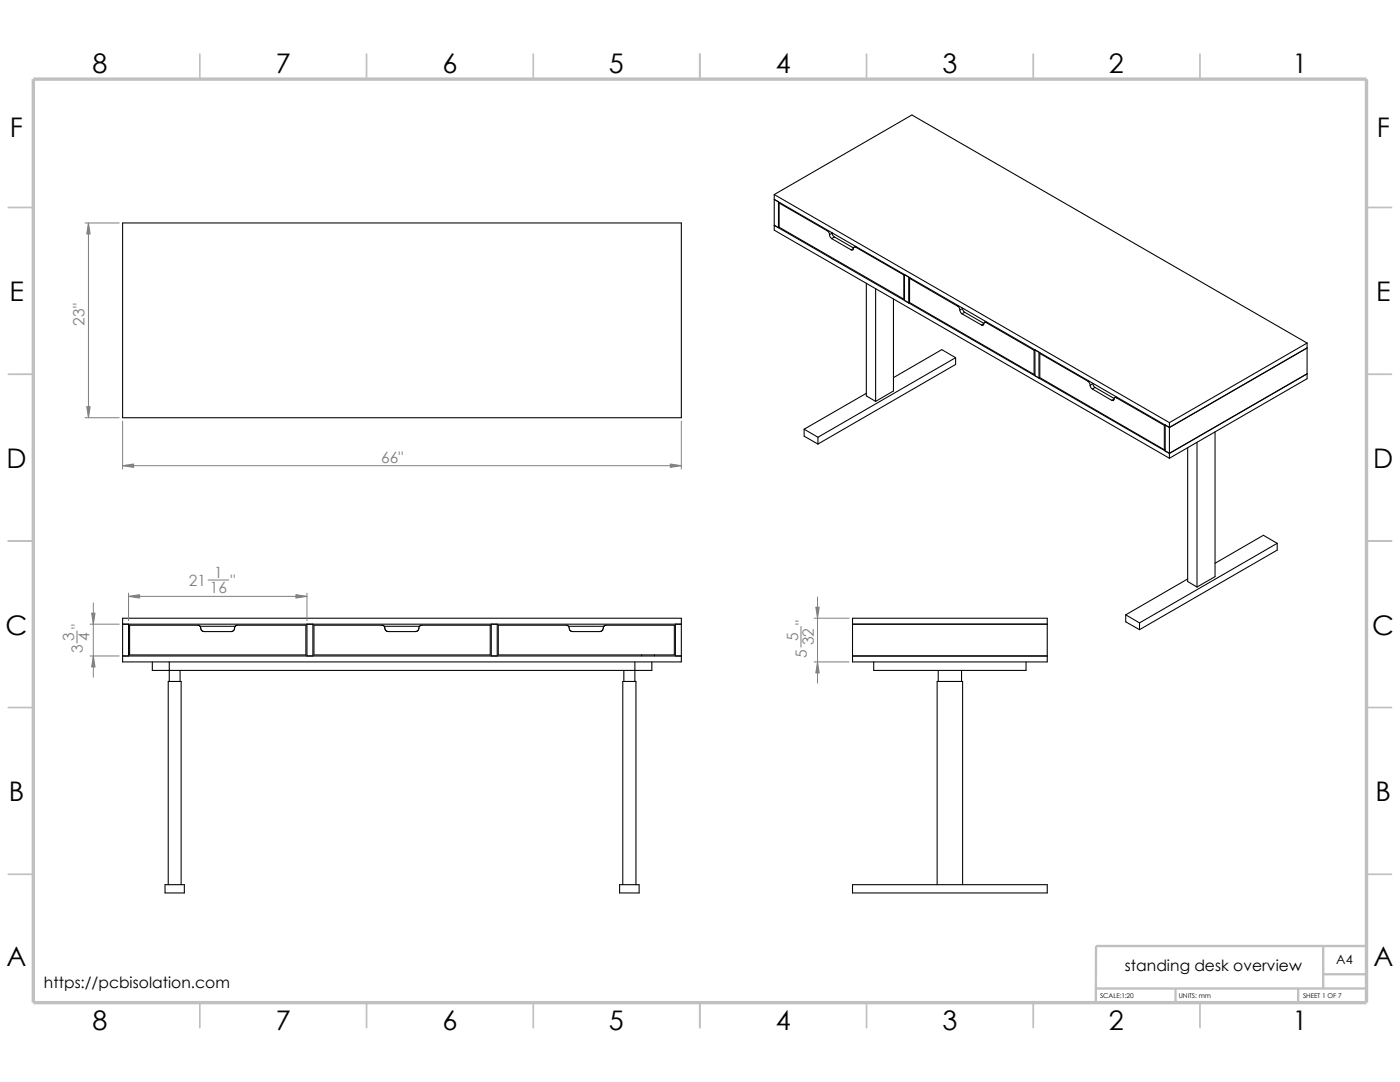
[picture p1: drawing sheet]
<svg xmlns="http://www.w3.org/2000/svg" width="279mm" height="216mm" viewBox="0 0 279 216" stroke-linecap="round" stroke-linejoin="round" font-family="sans-serif">
<g fill="none" stroke="#c0c0c0" stroke-width=".34">
<path d="M39.9 10.8v5M73.2 10.8v5M106.4 10.8v5M139.7 10.8v5M172.9 10.8v5M206.2 10.8v5M239.5 10.8v5M1.7 41.4h4.9M272.7 41.4h5M1.7 74.7h4.9M272.7 74.7h5M1.7 107.9h4.9"/>
<path d="M272.7 107.9h5M1.7 141.2h4.9M272.7 141.2h5M1.7 174.5h4.9M272.7 174.5h5M39.9 200.1v5M73.2 200.1v5M106.4 200.1v5M139.7 200.1v5M172.9 200.1v5M206.2 200.1v5M239.5 200.1v5"/>
</g>
<path d="M218.7 197.2h54M234.6 197.2v2.9M259.1 197.2v2.9M264.1 188.8v8.4M264.1 194.4h8.6M272.7 188.8h-54v11.3" fill="none" stroke="#c0c0c0" stroke-width=".47"/>
<path d="M6.6 15.8h266.1v184.3h-266.1z" fill="none" stroke="#c0c0c0" stroke-width=".68" stroke-linecap="butt"/>
<g fill="none" stroke="#000" stroke-width=".21">
<path d="M154.5 38.8v7.1l78.9 45.5M154.5 38.8l78.9 45.5M154.5 38.8l27.5-15.9 78.9 45.6M24.5 44.5h111.5v38.9h-111.5zM155.4 45.4v-5.1l-.9-.5 78.9 45.5M155.4 45.4l-.9-.4 78.9 45.5M155.5 45.3l24.9 14.4M155.5 40.5v4.8M155.5 40.5l9.6 5.6M155.5 45.3l-.1 .1M155.7 40.4l-.2 .1M165.1 46.1l.3 .2 .2 .5"/>
<path d="M165.2 46l-.1 .1M165.6 46.8v.4l.4 .4M166 47.6l3.9 2.3M166.1 46.5l-.5 .3M166.1 46.4v.1M166.1 46.5l.1 .4 .3 .4M166.5 47.3l-.5 .3M166.5 47.3l3.8 2.2M170.3 49.6l-.4 .3M170.3 49.6a.28 .28 0 0 1-.1 .3 .28 .28 0 0 1-.3 0M170.7 49.1l-.2 .2M170.8 49.3l9.6 5.6"/>
<path d="M170.8 49.3h-.3l-.2 .3M170.9 49.2l-.1 .1M172.9 56.5v22.5l1.9 1.1M174.8 57.6v22.5M178.3 59.6v18.4l-3.5 2.1M180.4 54.9v4.8M180.5 59.6l-.1 .1M180.5 54.8l-.1 .1M180.5 54.8v5.1l.9 .6M180.5 54.8l.9 .5v5.2M181.5 55.5l9.6 5.6M181.5 55.5v4.9"/>
<path d="M181.7 55.5h-.2M172.9 78.5l-12.4 7.1M181.5 60.4l24.9 14.3M181.5 60.4l-.1 .1M190.7 71.4l-2.7-1.6-9.7 5.6M190.7 71.4l-27.5 15.8M190.7 71.4v1.3l-27.5 15.9M191.1 61.1l.3 .3 .2 .4M191.3 61l-.2 .1M191.6 61.8l.4 .8M192 62.6l3.9 2.3M192.1 61.6l.1 .2 .3 .5"/>
<path d="M192.1 61.5v.1M192.1 61.6l-.5 .2M192.5 62.3l-.5 .3M192.5 62.3l3.8 2.2M196.3 64.6a.28 .28 0 0 1-.1 .3 .28 .28 0 0 1-.3 0M196.3 64.6l-.4 .3M196.7 64.1l-.2 .2M196.8 64.3l9.6 5.6M196.8 64.3a.26 .26 0 0 0-.3 0 .26 .26 0 0 0-.2 .3M196.9 64.3h-.1M206.4 69.9v4.8M206.4 69.9l.1-.1v5.2"/>
<path d="M206.5 74.6l-.1 .1M207.3 70.3v5.1h.2M207.5 75.4l24.9 14.3M207.5 70.5l9.6 5.6M207.5 70.5v4.9M207.6 70.4l-.1 .1M217.1 76.1l.3 .3 .2 .5M217.3 76l-.2 .1M217.6 76.9l.1 .4 .3 .3M218 77.6l3.9 2.3M218.1 76.5l.1 .5 .3 .3M218.1 76.5l-.5 .4"/>
<path d="M218.1 76.5h.1M218.5 77.3l3.8 2.2M218.5 77.3l-.5 .3M222.3 79.6a.28 .28 0 0 1-.1 .3 .28 .28 0 0 1-.3 0M222.3 79.6l-.4 .3M222.8 79.2l-.3 .1M222.8 79.4a.28 .28 0 0 0-.3-.1 .28 .28 0 0 0-.2 .3M222.8 79.4l9.6 5.5M222.9 79.3l-.1 .1M260.9 69.4l-27.5 15.9M260.9 68.5v7.1l-27.5 15.8M260.9 74.6l-27.5 15.9"/>
<path d="M260.9 68.5l-27.5 15.8M160.5 85.6l2.7 1.6M160.5 85.6v1.4l2.7 1.6M163.2 87.2v1.4M232.4 84.9v4.8M232.5 89.6l-.1 .1M232.5 84.8l-.1 .1M232.5 84.8l.9 .5M232.5 84.8v5.2l.9 .5M233.4 84.3v7.1M237 89.3v26.7l1.9 1.1M238.9 88.3v28.8"/>
<path d="M242.5 86.2v28.9l-3.6 2M237 115.5l-12.3 7.2M254.9 108.4l-27.5 15.9M254.9 108.4v1.4l-27.5 15.8M254.9 108.4l-2.8-1.6-9.6 5.6M24.5 130.9h111.5M24.5 124.5h111.5M24.5 123.4h111.5v8.7h-111.5zM25.7 124.5v6.4M30.4 132.1v1.7h99.7v-1.7M33.8 132.1v3.9M35.9 133.8v2.2"/>
<path d="M39.9 125h7.1M40 125.4l.3 .5 .4 .1h5.5l.5-.2 .2-.7 .3-.3h13.8v5.9h-35.1v-5.9h13.8l.2 .1 .2 .5M61.3 124.5v6.4M62.4 124.5v6.4M76.7 125h7.1M76.8 125.4l.2 .5 .5 .1h5.5l.4-.2 .2-.4M83.6 125.4l.1-.3 .3-.3h13.8v5.9h-35.1v-5.9h13.7l.3 .1 .1 .5M98 124.5v6.4M99.2 124.5v6.4M99.4 124.8h13.8l.3 .3 .2 .7 .6 .2h5.5l.4-.2 .2-.7 .4-.3h13.8v5.9h-35.2zM113.5 125h7.1M124.5 133.8v2.2"/>
<path d="M126.7 132.1v3.9M128.1 130.7v.2M130.6 130.7v.2M134.8 124.5v6.4M170.1 123.4h38.9v8.7h-38.9zM170.1 130.9h38.9M170.1 124.5h38.9M174.4 132.1v1.7h30.4v-1.7M187.2 133.8v2.2M191.9 133.8v2.2M224.7 122.7l2.7 1.6M224.7 122.7v1.4l2.7 1.5"/>
<path d="M227.4 124.3v1.3M32.9 176.5h3.9v1.7h-3.9zM33.6 176.5v-40.5h2.6v40.5M123.7 176.5h3.9v1.7h-3.9zM124.3 176.5v-40.5h2.6v40.5M170.1 176.5h38.9v1.7h-38.9zM187 176.5v-40.5h5.1v40.5"/>
</g>
<g fill="none" stroke="#808080" stroke-width=".2">
<path d="M17 44.5h6.8M17.7 44.5v38.9M17 83.4h6.8M24.5 84v9.6M24.5 92.9h111.5M136 84v9.6M25.7 118.4v5.5M25.7 119h35.6M61.3 118.4v5.5M163.2 119.1v17.2M18 124.5h5.8M18 130.9h5.8"/>
<path d="M18.6 120.3v14.8M162.5 132.1h7M162.5 123.4h7"/>
</g>
<g fill="#808080" stroke="#808080" stroke-width=".2">
<path d="M133.8 92.6l2.2 .3-2.2 .4z"/>
<path d="M24.5 92.9l2.2-.3v.7z"/>
<path d="M17.3 81.2h.7l-.3 2.2z"/>
<path d="M17.7 44.5l.3 2.2h-.7z"/>
<path d="M163.2 132.1l.3 2.2h-.7z"/>
<path d="M162.8 121.2h.7l-.3 2.2z"/>
<path d="M25.7 119l2.2-.3v.6z"/>
<path d="M59.1 118.7l2.2 .3-2.2 .3z"/>
<path d="M18.3 122.3h.7l-.4 2.2z"/>
<path d="M18.6 130.9l.4 2.2h-.7z"/>
</g>
<path d="M41.5 115.7h4.1M15.4 125.9v2.4M159.9 125v4.1" fill="none" stroke="#808080" stroke-width=".21"/>
<g font-size="5.4">
<text x="18.5" y="14.5">8</text>
<text x="55" y="14.5">7</text>
<text x="88.3" y="14.5">6</text>
<text x="121.5" y="14.5">5</text>
<text x="154.8" y="14.5">4</text>
<text x="188.1" y="14.5">3</text>
<text x="221.3" y="14.5">2</text>
<text x="257.9" y="14.5">1</text>
<text x="2" y="27.3">F</text>
<text x="274.8" y="27.3">F</text>
<text x="1.9" y="60.1">E</text>
<text x="274.6" y="60.1">E</text>
<text x="1.3" y="93.3">D</text>
<text x="274" y="93.3">D</text>
<text x="1.1" y="126.6">C</text>
<text x="273.9" y="126.6">C</text>
<text x="1.7" y="159.9">B</text>
<text x="274.5" y="159.9">B</text>
<text x="1.3" y="192.7">A</text>
<text x="274.1" y="192.7">A</text>
<text x="18.5" y="205.4">8</text>
<text x="55" y="205.4">7</text>
<text x="88.3" y="205.4">6</text>
<text x="121.5" y="205.4">5</text>
<text x="154.8" y="205.4">4</text>
<text x="188.1" y="205.4">3</text>
<text x="221.3" y="205.4">2</text>
<text x="257.9" y="205.4">1</text>
</g>
<g font-size="3.1" fill="#808080">
<text x="16.9" y="65" transform="rotate(-90 16.9 65)">23&quot;</text>
<text x="76.1" y="92.3">66&quot;</text>
<text x="37.7" y="117">21</text>
<text x="41.9" y="118.4">16</text>
<text x="42.7" y="115.3">1</text>
<text x="46" y="117">&quot;</text>
<text x="16.5" y="125.6" transform="rotate(-90 16.5 125.6)">&quot;</text>
<text x="161" y="124.6" transform="rotate(-90 161 124.6)">&quot;</text>
<text x="14.8" y="128" transform="rotate(-90 14.8 128)">3</text>
<text x="16.5" y="130.4" transform="rotate(-90 16.5 130.4)">3</text>
<text x="17.9" y="128" transform="rotate(-90 17.9 128)">4</text>
<text x="159.3" y="127.9" transform="rotate(-90 159.3 127.9)">5</text>
<text x="161" y="131.2" transform="rotate(-90 161 131.2)">5</text>
<text x="162.4" y="128.8" transform="rotate(-90 162.4 128.8)">32</text>
</g>
<g font-size="3.1">
<text x="8.8" y="197.2">https://pcbisolation.com</text>
<text x="224.5" y="193.7">standing desk overview</text>
</g>
<text font-size="2.5" x="266.7" y="192.4">A4</text>
<g font-size="1.3">
<text x="219.5" y="199.2">SCALE:1:20</text>
<text x="235.2" y="199.2">UNITS: mm</text>
<text x="260.1" y="199.2">SHEET 1 OF 7</text>
</g>
</svg>
